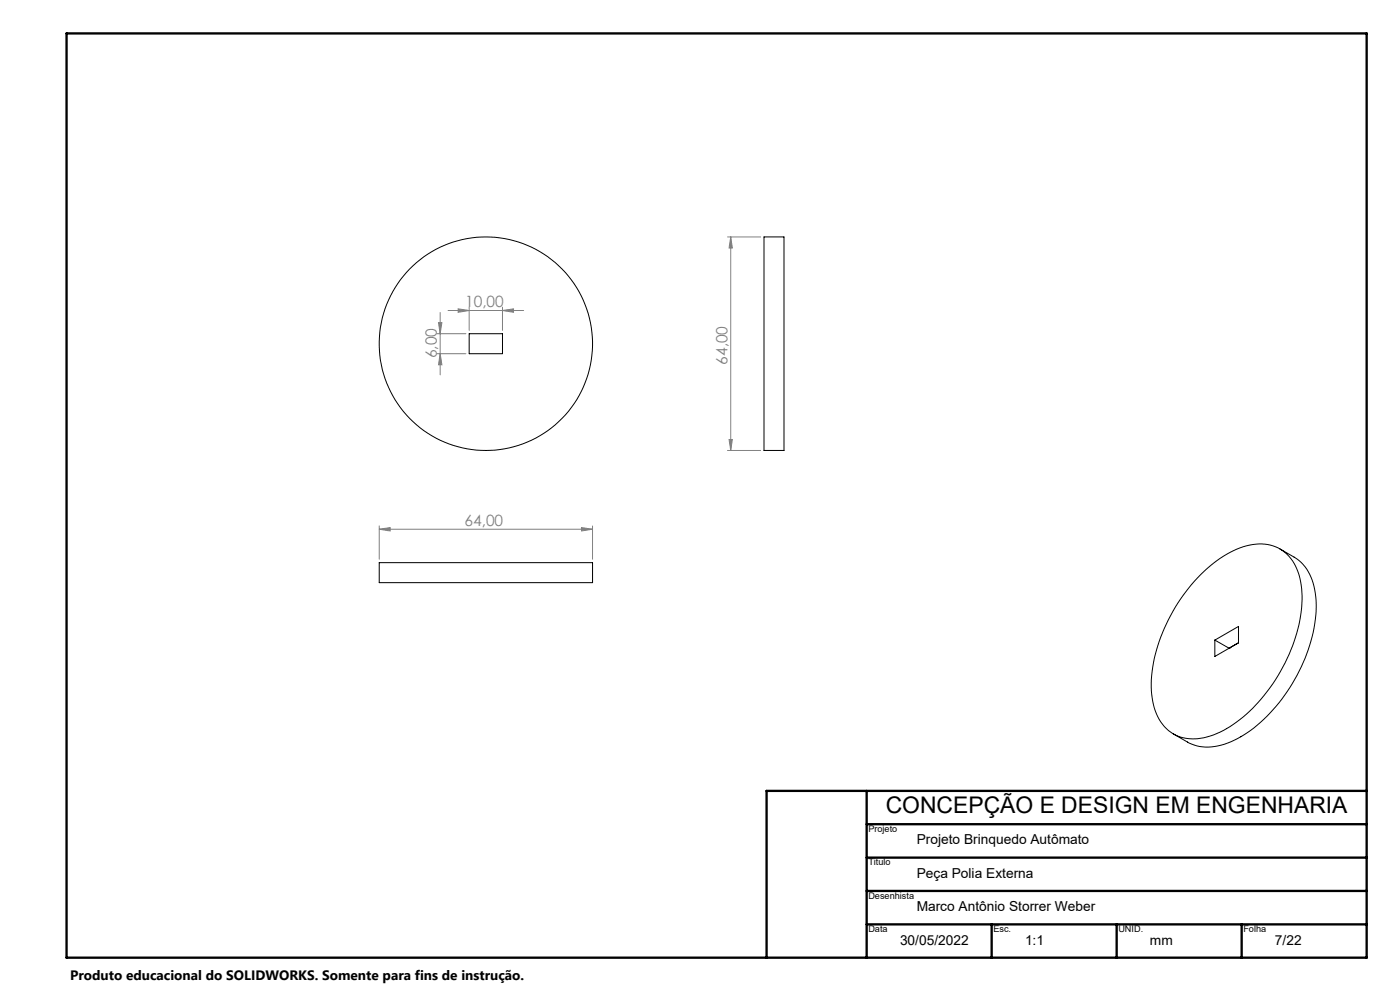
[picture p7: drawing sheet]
<svg xmlns="http://www.w3.org/2000/svg" width="420mm" height="297mm" viewBox="0 0 420 297" stroke-linecap="round" stroke-linejoin="round" font-family="sans-serif">
<g fill="none" stroke="#808080" stroke-width=".3">
<path d="M218.2 71h10M219.2 71l.5 3.3h-1zM219.2 71v64M131.6 96.7h1l-.6 3.3zM132 93.7v18.7M134.4 93.1h22.7M137.4 92.6l3.4 .5-3.4 .5zM140.8 92.1v6.9M150.7 93.1l3.4-.5v1zM150.7 92.1v6.9M131.1 100h8.7M131.1 106h8.7"/>
<path d="M132 106l.6 3.3h-1zM218.2 135h10M218.7 131.7h1l-.5 3.3zM113.8 158.6l3.3-.5v1zM113.8 157.6v10M113.8 158.6h64M174.4 158.1l3.4 .5-3.4 .5zM177.8 157.6v10"/>
</g>
<path d="M20 10h390v277h-390zM260 237v50M410 237h-180v50M260 247h150M260 257h150M260 267h150M260 277h150M297.5 277v10M335 277v10M372.5 277v10" fill="none" stroke="#000" stroke-width=".7"/>
<g fill="#808080">
<path d="M174.4 158.1l3.4 .5-3.4 .5zM113.8 158.6l3.3-.5v1z"/>
<path d="M150.7 93.1l3.4-.5v1zM137.4 92.6l3.4 .5-3.4 .5z"/>
<path d="M218.7 131.7h1l-.5 3.3zM219.2 71l.5 3.3h-1z"/>
<path d="M131.6 96.7h1l-.6 3.3zM132 106l.6 3.3h-1z"/>
</g>
<g fill="none" stroke="#000" stroke-width=".3">
<path d="M229.2 71h6v64h-6zM140.8 100h9.9v6h-9.9zM113.8 168.6h64v6h-64zM360.2 172.3a29.1 29.1 0 0 1 16.6-9.2 11.8 11.8 0 0 1 12.9 9.2 36.6 36.6 0 0 1-3 23.8 47.3 47.3 0 0 1-20.7 23.3 14.9 14.9 0 0 1-14.2 .4 14.7 14.7 0 0 1-6.3-11.7 44.2 44.2 0 0 1 7-26 54.8 54.8 0 0 1 7.7-9.8zM384 164.5l4.2 2.5a14.6 14.6 0 0 1 6.5 11.8 44.2 44.2 0 0 1-7 26.1 42.5 42.5 0 0 1-19.4 17.8 13.8 13.8 0 0 1-12.1-.3l-4.2-2.4M364.5 191.8v4.9l7-4.1M364.5 191.8l7-4.1v4.9M364.5 191.8l4.2 2.5M368.7 194.3h.1M371.5 192.6l-2.8 1.7"/>
<circle cx="145.8" cy="103" r="32"/>
</g>
<text font-size="6.9" x="265.7" y="243.7">CONCEPÇÃO E DESIGN EM ENGENHARIA</text>
<g font-size="4.7" fill="#808080">
<text x="139.5" y="92">10,00</text>
<text x="131.1" y="107.4" transform="rotate(-90 131.1 107.4)">6,00</text>
<text x="218.2" y="109.3" transform="rotate(-90 218.2 109.3)">64,00</text>
<text x="139.3" y="157.6">64,00</text>
</g>
<g font-size="4.1">
<text x="275" y="253.1">Projeto Brinquedo Autômato</text>
<text x="275" y="263.1">Peça Polia Externa</text>
<text x="275" y="273.1">Marco Antônio Storrer Weber</text>
<text x="270" y="283.1">30/05/2022</text>
<text x="307.5" y="283.1">1:1</text>
<text x="345" y="283.1">mm</text>
<text x="382.5" y="283.1">7/22</text>
<text x="21" y="293.7">Produto educacional do SOLIDWORKS. Somente para fins de instrução.</text>
</g>
<g font-size="2.7">
<text x="260.5" y="249.4">Projeto</text>
<text x="260.5" y="259.4">Titulo</text>
<text x="260.5" y="269.4">Desenhista</text>
<text x="260.5" y="279.4">Data</text>
<text x="298" y="279.4">Esc.</text>
<text x="335.5" y="279.4">UNID.</text>
<text x="373" y="279.4">Folha</text>
</g>
</svg>
